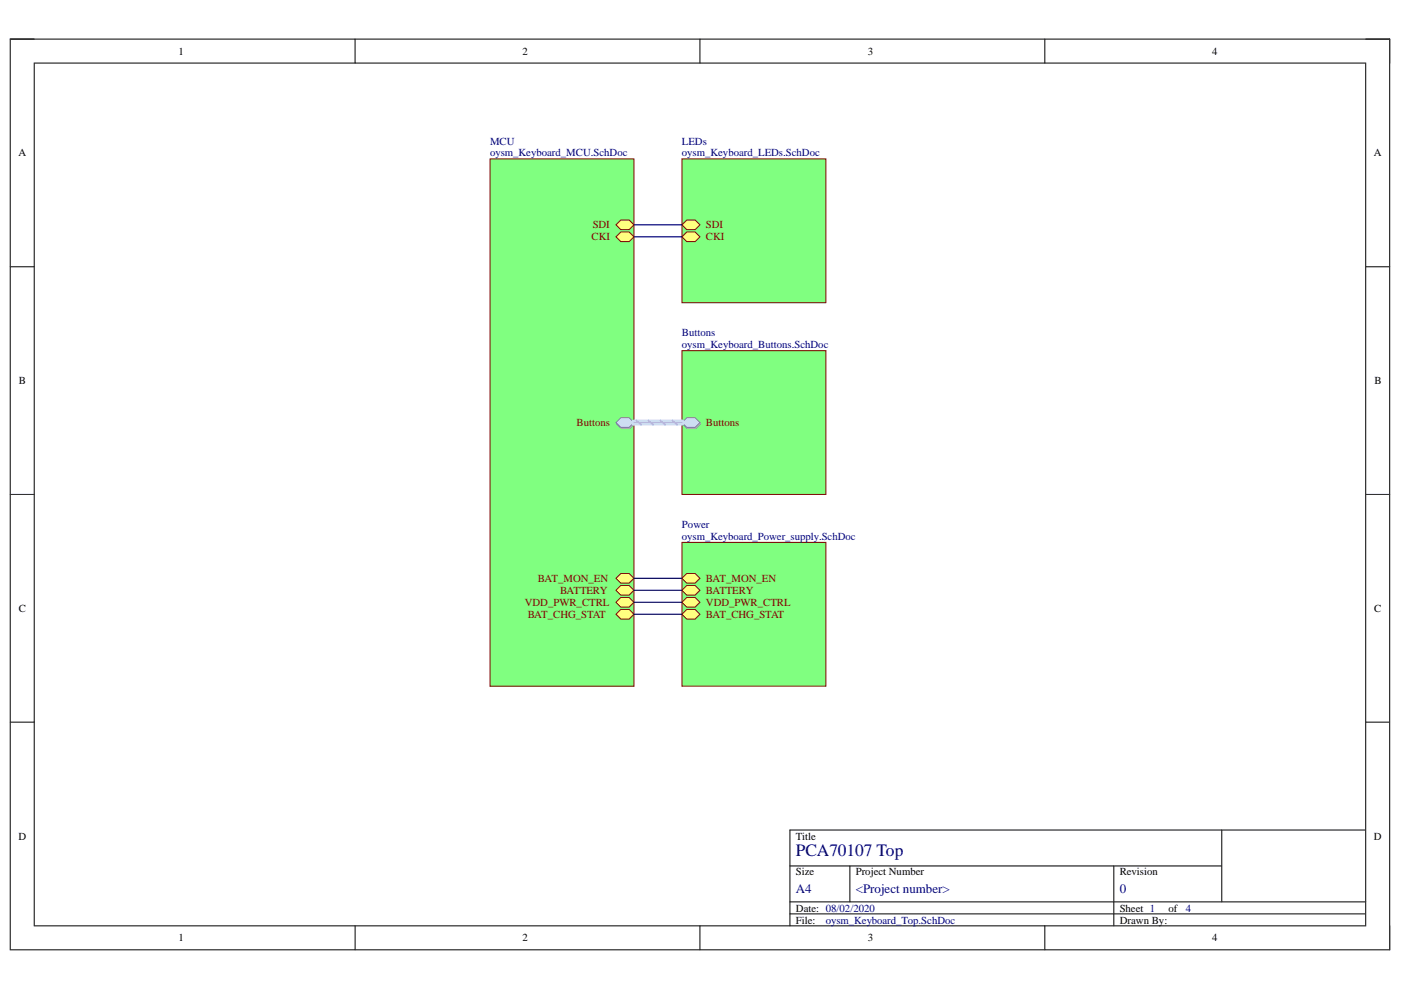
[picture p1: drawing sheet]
<svg xmlns="http://www.w3.org/2000/svg" width="297mm" height="210mm" viewBox="0 0 297 210" stroke-linecap="round" stroke-linejoin="round" font-family="sans-serif">
<path d="M2.2 8.3h292.4v193.1h-292.4z" fill="none" stroke="#000" stroke-width=".21"/>
<path d="M7.3 13.4h282.3v182.9h-282.3z" fill-rule="evenodd" fill="#fff"/>
<g fill="none" stroke="#000" stroke-width=".21">
<path d="M2.2 8.3h5.1M7.3 13.4h282.3v182.9h-282.3zM75.3 8.3v5.1M148.4 8.3v5.1M221.5 8.3v5.1M289.6 8.3h5v5.1M2.2 56.6h5.1M289.6 56.6h5M2.2 104.8h5.1M289.6 104.8h5M2.2 153.1h5.1M289.6 153.1h5"/>
<path d="M259 176v15.2M289.6 176h-122.1v20.3M75.3 196.3v5.1M148.4 196.3v5.1M167.5 193.8h122.1M167.5 183.6h91.5M167.5 191.2h122.1M180.2 183.6v7.6M221.5 196.3v5.1M236.1 183.6v12.7M294.6 196.3v5.1"/>
</g>
<path d="M103.9 33.7h30.5v111.8h-30.5z" fill-rule="evenodd" fill="#80ff80"/>
<path d="M103.9 33.7h30.5v111.8h-30.5z" fill="none" stroke="#800000" stroke-width=".21"/>
<path d="M130.7 89.8l1-1h1.8l1 1-1 1.1h-1.8z" fill-rule="evenodd" fill="#bac0ca"/>
<path d="M130.7 89.8l1-1h1.8l1 1-1 1.1h-1.8z" fill="none" stroke="#a6acb6" stroke-width=".21"/>
<path d="M131.6 88.6h1.8l1 1-1 1h-1.8l-1-1z" fill-rule="evenodd" fill="#d5e4ff"/>
<path d="M131.6 88.6h1.8l1 1-1 1h-1.8l-1-1z" fill="none" stroke="#71809b" stroke-width=".21"/>
<path d="M130.6 125.2l1-1.1h1.8l1 1.1-1 1h-1.8z" fill-rule="evenodd" fill="#ffff80"/>
<path d="M130.6 125.2l1-1.1h1.8l1 1.1-1 1h-1.8z" fill="none" stroke="#800000" stroke-width=".21"/>
<path d="M130.6 122.6l1-1h1.8l1 1-1 1h-1.8z" fill-rule="evenodd" fill="#ffff80"/>
<path d="M130.6 122.6l1-1h1.8l1 1-1 1h-1.8z" fill="none" stroke="#800000" stroke-width=".21"/>
<path d="M131.6 129.2h1.8l1 1-1 1.1h-1.8l-1-1.1z" fill-rule="evenodd" fill="#ffff80"/>
<path d="M131.6 129.2h1.8l1 1-1 1.1h-1.8l-1-1.1z" fill="none" stroke="#800000" stroke-width=".21"/>
<path d="M130.6 127.7l1-1h1.8l1 1-1 1h-1.8z" fill-rule="evenodd" fill="#ffff80"/>
<path d="M130.6 127.7l1-1h1.8l1 1-1 1h-1.8z" fill="none" stroke="#800000" stroke-width=".21"/>
<path d="M130.6 47.7l1-1h1.8l1 1-1 1h-1.8z" fill-rule="evenodd" fill="#ffff80"/>
<path d="M130.6 47.7l1-1h1.8l1 1-1 1h-1.8z" fill="none" stroke="#800000" stroke-width=".21"/>
<path d="M130.6 50.2l1-1h1.8l1 1-1 1h-1.8z" fill-rule="evenodd" fill="#ffff80"/>
<path d="M130.6 50.2l1-1h1.8l1 1-1 1h-1.8z" fill="none" stroke="#800000" stroke-width=".21"/>
<path d="M144.6 115h30.5v30.5h-30.5z" fill-rule="evenodd" fill="#80ff80"/>
<path d="M144.6 115h30.5v30.5h-30.5z" fill="none" stroke="#800000" stroke-width=".21"/>
<path d="M144.6 122.6l1-1h1.8l1 1-1 1h-1.8z" fill-rule="evenodd" fill="#ffff80"/>
<path d="M144.6 122.6l1-1h1.8l1 1-1 1h-1.8z" fill="none" stroke="#800000" stroke-width=".21"/>
<path d="M144.6 125.2l1-1.1h1.8l1 1.1-1 1h-1.8z" fill-rule="evenodd" fill="#ffff80"/>
<path d="M144.6 125.2l1-1.1h1.8l1 1.1-1 1h-1.8z" fill="none" stroke="#800000" stroke-width=".21"/>
<path d="M144.6 127.7l1-1h1.8l1 1-1 1h-1.8z" fill-rule="evenodd" fill="#ffff80"/>
<path d="M144.6 127.7l1-1h1.8l1 1-1 1h-1.8z" fill="none" stroke="#800000" stroke-width=".21"/>
<path d="M145.6 129.2h1.8l1 1-1 1.1h-1.8l-1-1.1z" fill-rule="evenodd" fill="#ffff80"/>
<path d="M145.6 129.2h1.8l1 1-1 1.1h-1.8l-1-1.1z" fill="none" stroke="#800000" stroke-width=".21"/>
<path d="M144.6 74.3h30.5v30.5h-30.5z" fill-rule="evenodd" fill="#80ff80"/>
<path d="M144.6 74.3h30.5v30.5h-30.5z" fill="none" stroke="#800000" stroke-width=".21"/>
<path d="M144.7 89.8l1-1h1.8l1 1-1 1.1h-1.8z" fill-rule="evenodd" fill="#bac0ca"/>
<path d="M144.7 89.8l1-1h1.8l1 1-1 1.1h-1.8z" fill="none" stroke="#a6acb6" stroke-width=".21"/>
<path d="M145.6 88.6h1.8l1 1-1 1h-1.8l-1-1z" fill-rule="evenodd" fill="#d5e4ff"/>
<path d="M145.6 88.6h1.8l1 1-1 1h-1.8l-1-1z" fill="none" stroke="#71809b" stroke-width=".21"/>
<path d="M134.4 122.6h10.2M134.4 125.2h10.2M134.4 127.7h10.2M134.4 130.2h10.2" fill="none" stroke="#000080" stroke-width=".25"/>
<path d="M134.4 89.6h10.2" fill="none" stroke="#cbdaff" stroke-width="1.3"/>
<path d="M134.9 89.1l1 .9M137.5 89.1l1 .9M140 89.1l1 .9M142.6 89.1l1 .9" fill="none" stroke="#adbce7" stroke-width=".38"/>
<path d="M134.4 89.6h10.2" fill="none" stroke="#adbce7" stroke-width=".25"/>
<path d="M144.6 33.7h30.5v30.5h-30.5z" fill-rule="evenodd" fill="#80ff80"/>
<path d="M144.6 33.7h30.5v30.5h-30.5z" fill="none" stroke="#800000" stroke-width=".21"/>
<path d="M144.6 47.7l1-1h1.8l1 1-1 1h-1.8z" fill-rule="evenodd" fill="#ffff80"/>
<path d="M144.6 47.7l1-1h1.8l1 1-1 1h-1.8z" fill="none" stroke="#800000" stroke-width=".21"/>
<path d="M144.6 50.2l1-1h1.8l1 1-1 1h-1.8z" fill-rule="evenodd" fill="#ffff80"/>
<path d="M144.6 50.2l1-1h1.8l1 1-1 1h-1.8z" fill="none" stroke="#800000" stroke-width=".21"/>
<path d="M134.4 47.7h10.2M134.4 50.2h10.2" fill="none" stroke="#000080" stroke-width=".25"/>
<text font-size="3.7" fill="#000080" x="168.7" y="181.5">PCA70107 Top</text>
<g font-size="2.7" fill="#000080">
<text x="168.7" y="189.3">A4</text>
<text x="181.4" y="189.3">&lt;Project number&gt;</text>
<text x="237.4" y="189.3">0</text>
</g>
<g font-size="2.3">
<text x="37.9" y="11.6">1</text>
<text x="110.8" y="11.6">2</text>
<text x="184" y="11.6">3</text>
<text x="257" y="11.6">4</text>
<text x="3.9" y="33.2">A</text>
<text x="291.3" y="33.2">A</text>
<text x="4" y="81.4">B</text>
<text x="291.4" y="81.4">B</text>
<text x="4" y="129.7">C</text>
<text x="291.3" y="129.7">C</text>
<text x="3.9" y="178">D</text>
<text x="168.7" y="178">Title</text>
<text x="291.3" y="178">D</text>
<text x="168.7" y="185.6">Size</text>
<text x="181.4" y="185.6">Project Number</text>
<text x="237.4" y="185.6">Revision</text>
<text x="168.7" y="193.3">Date: 08/02/2020</text>
<text x="168.7" y="195.8">File:</text>
<text x="237.4" y="193.3">Sheet 1</text>
<text x="237.4" y="195.8">Drawn By:</text>
<text x="247.7" y="193.3">of</text>
<text x="37.9" y="199.6">1</text>
<text x="110.8" y="199.6">2</text>
<text x="184" y="199.6">3</text>
<text x="257" y="199.6">4</text>
</g>
<g font-size="2.3" fill="#000080">
<text x="103.9" y="30.6">MCU</text>
<text x="103.9" y="33.2">oysm_Keyboard_MCU.SchDoc</text>
<text x="144.6" y="30.6">LEDs</text>
<text x="144.6" y="33.2">oysm_Keyboard_LEDs.SchDoc</text>
<text x="144.6" y="71.3">Buttons</text>
<text x="144.6" y="73.8">oysm_Keyboard_Buttons.SchDoc</text>
<text x="144.6" y="112">Power</text>
<text x="144.6" y="114.5">oysm_Keyboard_Power_supply.SchDoc</text>
<text x="175.1" y="195.8">oysm_Keyboard_Top.SchDoc</text>
<text x="251.4" y="193.3">4</text>
</g>
<g font-size="2.3" fill="#800000">
<text x="125.4" y="51">CKI</text>
<text x="125.7" y="48.4">SDI</text>
<text x="149.7" y="48.4">SDI</text>
<text x="149.7" y="51">CKI</text>
<text x="122.3" y="90.4">Buttons</text>
<text x="149.7" y="90.4">Buttons</text>
<text x="114.1" y="123.4">BAT_MON_EN</text>
<text x="118.7" y="125.9">BATTERY</text>
<text x="149.7" y="123.4">BAT_MON_EN</text>
<text x="149.7" y="125.9">BATTERY</text>
<text x="111.3" y="128.5">VDD_PWR_CTRL</text>
<text x="111.9" y="131">BAT_CHG_STAT</text>
<text x="149.7" y="128.5">VDD_PWR_CTRL</text>
<text x="149.7" y="131">BAT_CHG_STAT</text>
</g>
</svg>
